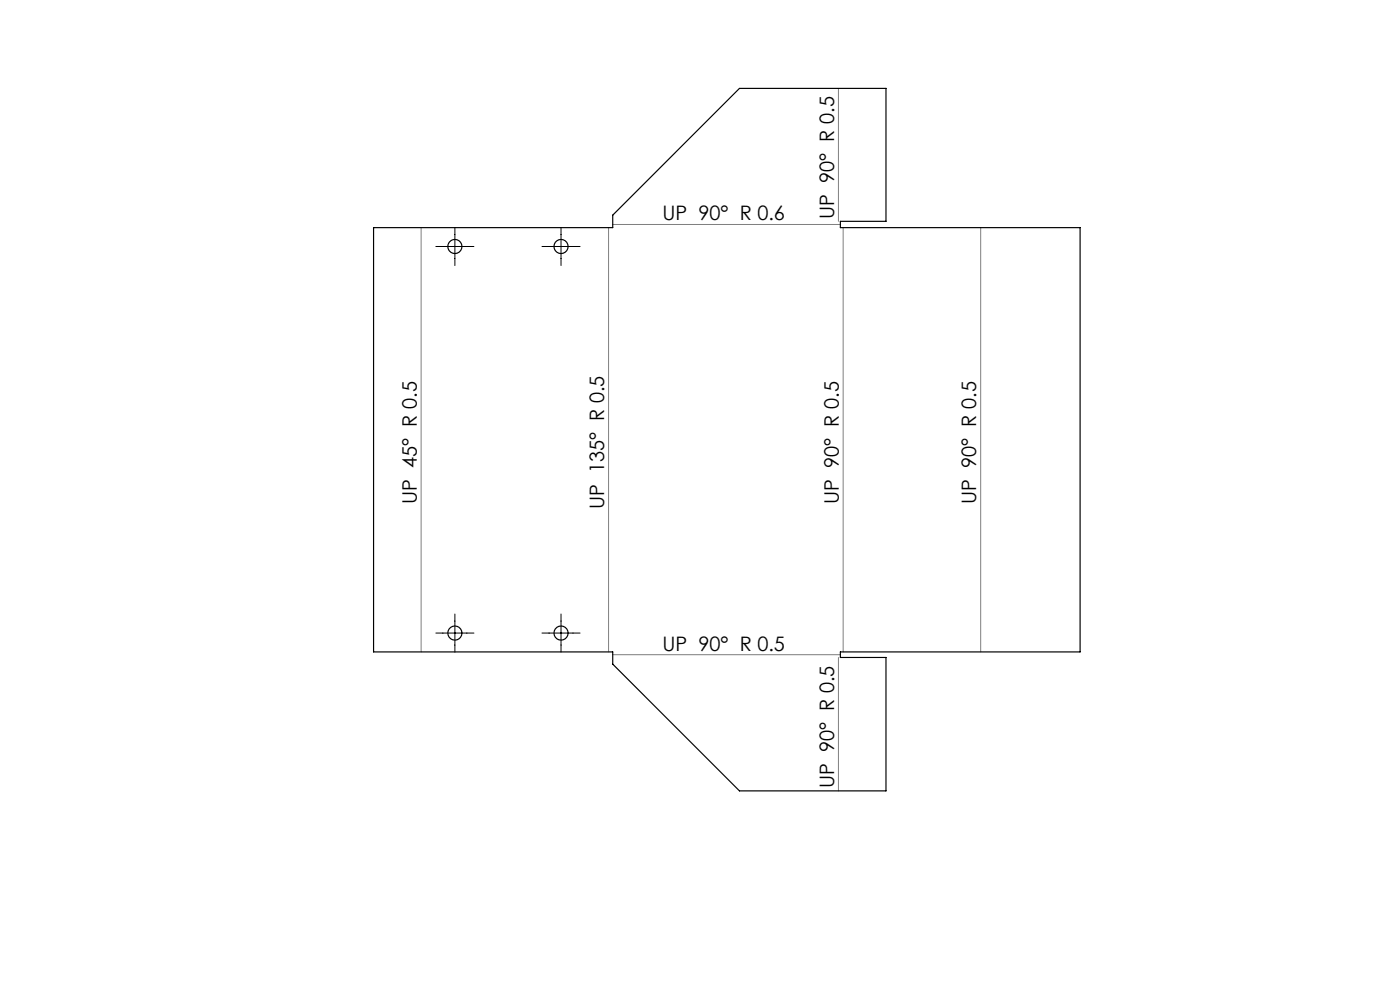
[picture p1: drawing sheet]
<svg xmlns="http://www.w3.org/2000/svg" width="297mm" height="210mm" viewBox="0 0 297 210" stroke-linecap="round" stroke-linejoin="round" font-family="sans-serif">
<path d="M92.5 52.3h8M96.5 48.2v8.1M115 52.3h8.1M119 48.2v8.1M92.5 134.3h8M96.5 130.2v8.1M115 134.3h8.1M119 130.2v8.1" fill="none" stroke="#000" stroke-width=".21"/>
<path d="M177.9 18.8v28.2M89.3 48.3v90M129.1 48.3v90M130 47.6h48.3M178.9 48.3v90M208 48.3v90M130 138.9h48.3M177.9 139.5v28.3" fill="none" stroke="#808080" stroke-width=".21"/>
<g fill="none" stroke="#000" stroke-width=".25">
<path d="M79.3 48.3h50.7v-2.7l26.9-26.8h31.1v28.2h-9.7v1.3h50.8v90h-50.8v1.2h9.7v28.3h-31.1l-26.9-26.9v-2.6h-50.7z"/>
<circle cx="96.5" cy="52.3" r="1.5"/>
<circle cx="119" cy="52.3" r="1.5"/>
<circle cx="96.5" cy="134.3" r="1.5"/>
<circle cx="119" cy="134.3" r="1.5"/>
</g>
<g font-size="4.2">
<text x="140.6" y="46.7">UP 90° R 0.6</text>
<text x="176.9" y="46.4" transform="rotate(-90 176.9 46.4)">UP 90° R 0.5</text>
<text x="88.4" y="106.9" transform="rotate(-90 88.4 106.9)">UP 45° R 0.5</text>
<text x="177.9" y="106.9" transform="rotate(-90 177.9 106.9)">UP 90° R 0.5</text>
<text x="207.1" y="106.9" transform="rotate(-90 207.1 106.9)">UP 90° R 0.5</text>
<text x="128.2" y="108" transform="rotate(-90 128.2 108)">UP 135° R 0.5</text>
<text x="140.6" y="138">UP 90° R 0.5</text>
<text x="176.9" y="167.2" transform="rotate(-90 176.9 167.2)">UP 90° R 0.5</text>
</g>
</svg>
